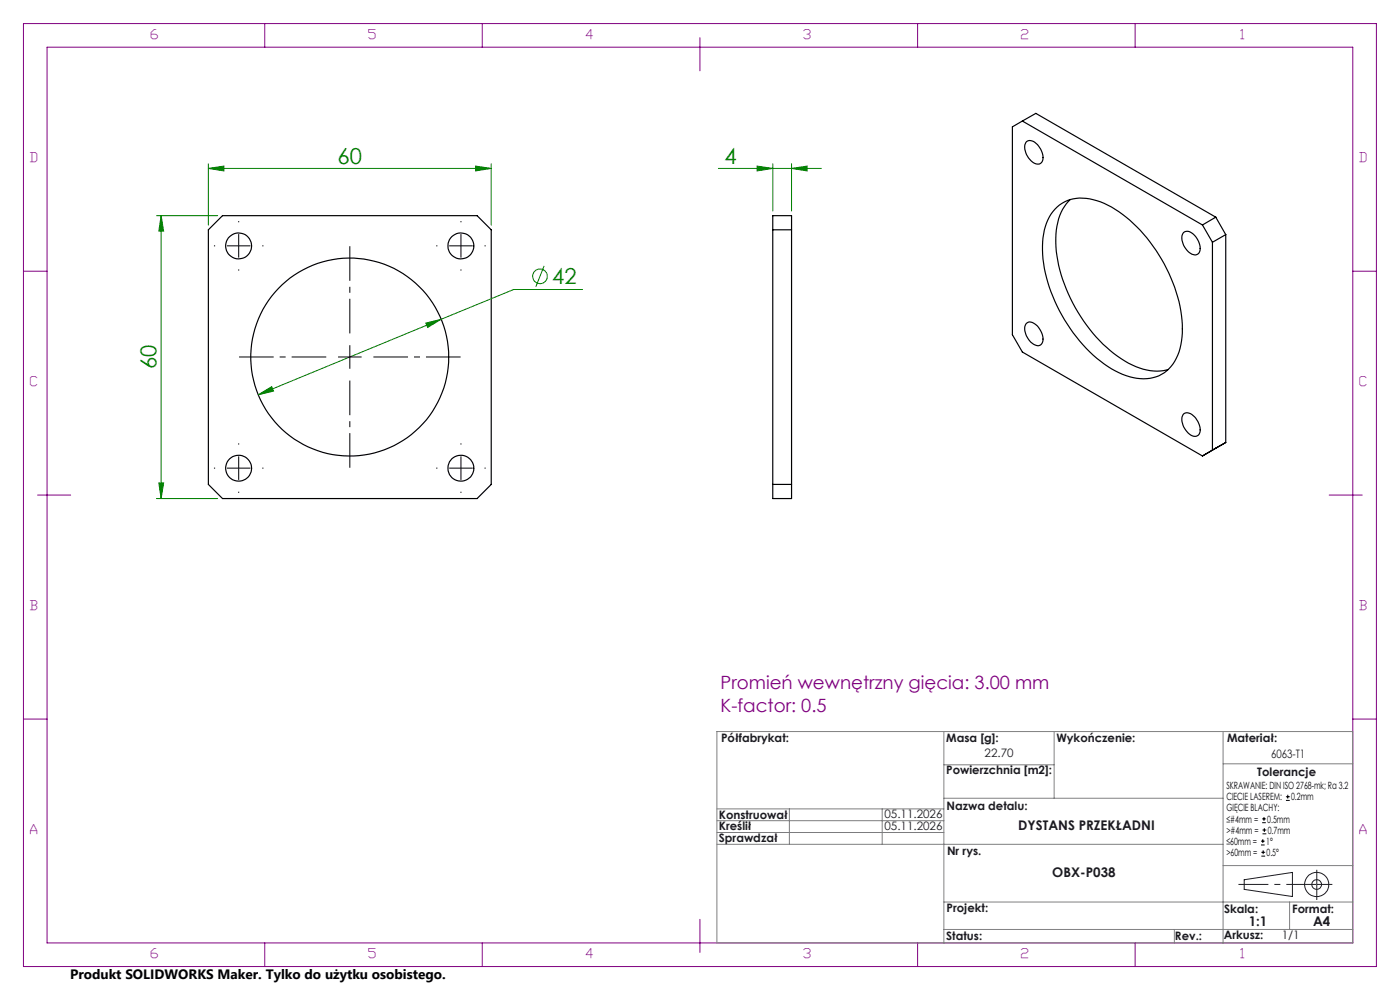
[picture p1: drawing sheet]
<svg xmlns="http://www.w3.org/2000/svg" width="297mm" height="210mm" viewBox="0 0 297 210" stroke-linecap="round" stroke-linejoin="round" font-family="sans-serif">
<g fill="none" stroke="#000" stroke-width=".25">
<path d="M216.9 25.7l-2.1 1.2v44.1l2.1 3.7 38.2 22 4.9-2.8M216.9 25.7l38.2 22M216.9 25.7l2.8-1.6 38.2 22M217.8 30a1.94 1.94 0 0 1 2.5 1 3.2 3.2 0 0 1 .6 3.5 1.71 1.71 0 0 1-2.5-.7 3.1 3.1 0 0 1-.6-3.8zM44.2 48.7l3-3h54l3 3v54.1l-3 3h-54l-3-3zM163.9 45.7h4v60.1h-4zM163.9 48.7h4M223.8 44.4a8.1 8.1 0 0 1 8.9-1.8 25.6 25.6 0 0 1 12.6 10.5 31.1 31.1 0 0 1 5.5 17.6 10.6 10.6 0 0 1-3.8 8.4 9.6 9.6 0 0 1-9.7-.1 30.9 30.9 0 0 1-13.9-16.1 23 23 0 0 1-1.6-14.8l.8-2.1zM227 42.4a11.4 11.4 0 0 0-3 9 32.9 32.9 0 0 0 14.6 25.2 11.7 11.7 0 0 0 9.2 1.8M251.1 49.3a1.87 1.87 0 0 1 2.6 .9 2.81 2.81 0 0 1 .4 3.7 2.05 2.05 0 0 1-2.6-1.2 2.95 2.95 0 0 1-.4-3.4zM255.1 47.7l2.1 3.7M257.2 51.4v44.1l2.8-1.6"/>
<path d="M257.9 46.1l-2.8 1.6M257.9 46.1l2.1 3.7M260 49.8l-2.8 1.6M260 49.8v44.1M217.8 68.6a1.87 1.87 0 0 1 2.5 .9 2.81 2.81 0 0 1 .5 3.7 2.27 2.27 0 0 1-2.8-1.6 2.66 2.66 0 0 1-.2-3zM251.1 87.8a1.96 1.96 0 0 1 2.6 .9 3.2 3.2 0 0 1 .6 3.5 1.71 1.71 0 0 1-2.5-.7 3.1 3.1 0 0 1-.7-3.7zM163.9 102.8h4"/>
<circle cx="50.6" cy="52.2" r="2.74"/>
<circle cx="97.8" cy="52.2" r="2.74"/>
<circle cx="74.2" cy="75.7" r="21"/>
<circle cx="50.6" cy="99.3" r="2.75"/>
<circle cx="97.8" cy="99.3" r="2.75"/>
</g>
<path d="M44.2 35.7l3.3-.5v1.1zM44.2 34.7v13.1M44.2 35.7h60M104.2 34.7v13.1" fill="none" stroke="#008000" stroke-width=".21"/>
<g fill="none" stroke="#191924" stroke-width=".21">
<path d="M263.9 186.6l10.3-1.5v5.1l-10.3-1.5z"/>
<circle cx="279.3" cy="187.6" r="1.03"/>
<circle cx="279.3" cy="187.6" r="2.57"/>
</g>
<path d="M279.3 187.6h-16.7" fill="none" stroke="#191924" stroke-width=".21" stroke-dasharray="6.3 1.3 1.3 1.3" stroke-dashoffset="-.1" stroke-linecap="butt"/>
<path d="M279.3 187.6h3.3M279.3 187.6v3.3M279.3 187.6v-3.1" fill="none" stroke="#191924" stroke-width=".21" stroke-dasharray="6.3 1.3 1.3 1.3" stroke-linecap="butt"/>
<g fill="none" stroke="#800080" stroke-width=".21">
<path d="M5 5h287v200h-287zM10 10h277v190h-277zM56.2 5v5M102.3 5v5M148.5 8v7M194.7 5v5M240.8 5v5M5 57.5h5M287 57.5h5M8 105h7M282 105h7M5 152.5h5"/>
<path d="M287 152.5h5M148.5 195v7M56.2 200v5M102.3 200v5M194.7 200v5M240.8 200v5"/>
</g>
<g fill="none" stroke="#808080" stroke-width=".21">
<path d="M152.1 155.2h134.9v44.8h-134.9zM200.2 155.2v44.8M223.6 155.2v14.1M259.5 155.2v44.8M152.1 176.6h48.1M152.1 174.1h48.1M152.1 171.6h48.1M152.1 179.1h107.4M167.5 171.6v7.5M187.1 171.6v7.5M200.2 169.3h59.3M200.2 162.2h23.4"/>
<path d="M259.5 162h27.5M200.2 197.2h86.8M200.2 191.3h86.8M249.1 197.2v2.8M259.5 183.6h27.5M273.6 191.3v5.9"/>
</g>
<path d="M44.2 35.7l3.3-.5v1.1z" fill="#008000"/>
<path d="M100.9 35.2l3.3 .5-3.3 .6z" fill="none" stroke="#008000" stroke-width=".21"/>
<path d="M100.9 35.2l3.3 .5-3.3 .6z" fill="#008000"/>
<path d="M33.2 45.7h13M34.2 45.7l.5 3.3h-1zM34.2 45.7v60.1M33.2 105.8h13" fill="none" stroke="#008000" stroke-width=".21"/>
<path d="M34.2 45.7l.5 3.3h-1z" fill="#008000"/>
<path d="M33.7 102.4h1l-.5 3.4z" fill="none" stroke="#008000" stroke-width=".21"/>
<path d="M33.7 102.4h1l-.5 3.4z" fill="#008000"/>
<g fill="none" stroke="#008000" stroke-width=".21">
<path d="M115.4 56.4l-1.7 4.4M123.6 61.4h-14.6l-54.2 22.3M54.8 83.7l2.8-1.7 .4 1z"/>
<circle cx="114.6" cy="58.6" r="1.55"/>
</g>
<path d="M54.8 83.7l2.8-1.7 .4 1z" fill="#008000"/>
<path d="M90.3 68.5l3.3-.8-2.9 1.8z" fill="none" stroke="#008000" stroke-width=".21"/>
<path d="M90.3 68.5l3.3-.8-2.9 1.8z" fill="#008000"/>
<path d="M152.4 35.7h21.9M160.6 35.2l3.3 .5-3.3 .6zM163.9 34.7v10.1M167.9 34.7v10.1" fill="none" stroke="#008000" stroke-width=".21"/>
<g fill="none" stroke="#000" stroke-width=".21" stroke-dasharray="15.2 1.3 1.3 1.3" stroke-linecap="butt">
<path d="M45.6 52.1h-.2M50.6 52.1v-2.5M50.6 52.1h-2.5M50.6 52.1v2.5M50.6 52.1h2.5M50.6 47.1v-.2M50.6 57.1v.3M55.6 52.1h.3M92.8 52.1h-.3M97.8 52.1v-2.5M97.8 52.1h-2.5M97.8 52.1v2.5"/>
<path d="M97.8 52.1h2.5M97.8 47.1v-.2M97.8 57.1v.3M102.8 52.1h.2M74.2 75.7v-2.5M74.2 75.7h-2.5M74.2 75.7v2.5M74.2 75.7h2.5M45.6 99.3h-.2M50.6 99.3v-2.5M50.6 99.3h-2.5M50.6 99.3v2.5"/>
<path d="M50.6 99.3h2.5M50.6 94.3v-.3M55.6 99.3h.3M92.8 99.3h-.3M97.8 99.3v-2.5M97.8 99.3h-2.5M97.8 99.3v2.5M97.8 99.3h2.5M97.8 94.3v-.3M102.8 99.3h.2M50.6 104.3v.2M97.8 104.3v.2"/>
</g>
<path d="M69.2 75.7h-18.5M74.2 70.7v-18.5M79.2 75.7h18.5M74.2 80.7v18.5" fill="none" stroke="#000" stroke-width=".21" stroke-dasharray="15.2 1.3 1.3 1.3" stroke-dashoffset="7.9" stroke-linecap="butt"/>
<path d="M160.6 35.2l3.3 .5-3.3 .6z" fill="#008000"/>
<path d="M167.9 35.7l3.3-.5v1.1z" fill="none" stroke="#008000" stroke-width=".21"/>
<path d="M167.9 35.7l3.3-.5v1.1z" fill="#008000"/>
<g fill="none" stroke="#000" stroke-width=".21">
<path d="M267.5 179.2h.8M267.5 178.4h.8M267.8 174.5h.7M267.8 173.7h.7M267.8 176.9h.8M267.8 176.1h.8M267.9 178v.8M268.1 173.3v.8M268.2 175.7v.8M272.8 169.8h.8M272.8 169h.8M273.2 168.6v.8"/>
<path d="M267.6 181.6h.8M267.6 180.8h.8M268 180.4v.8"/>
</g>
<g font-size="4.7" fill="#008000">
<text x="71.6" y="34.7">60</text>
<text x="153.7" y="34.7">4</text>
<text x="117.1" y="60.3">42</text>
<text x="33.2" y="78.3" transform="rotate(-90 33.2 78.3)">60</text>
</g>
<g font-size="3.9" fill="#800080">
<text x="152.9" y="146.1">Promień wewnętrzny gięcia: 3.00 mm</text>
<text x="152.9" y="151">K-factor: 0.5</text>
</g>
<text font-size="2.9" x="14.9" y="207.6">Produkt SOLIDWORKS Maker. Tylko do użytku osobistego.</text>
<g font-size="2.8" fill="#800080">
<text x="32" y="8.2">6</text>
<text x="78.2" y="8.2">5</text>
<text x="124.4" y="8.2">4</text>
<text x="170.5" y="8.2">3</text>
<text x="216.7" y="8.2">2</text>
<text x="263.2" y="8.2">1</text>
<text x="6.5" y="34.4">D</text>
<text x="288.5" y="34.4">D</text>
<text x="6.5" y="81.9">C</text>
<text x="288.5" y="81.9">C</text>
<text x="6.5" y="129.4">B</text>
<text x="288.5" y="129.4">B</text>
<text x="6.5" y="176.9">A</text>
<text x="288.5" y="176.9">A</text>
<text x="32" y="203.2">6</text>
<text x="78.2" y="203.2">5</text>
<text x="124.4" y="203.2">4</text>
<text x="170.5" y="203.2">3</text>
<text x="216.7" y="203.2">2</text>
<text x="263.2" y="203.2">1</text>
</g>
<g font-size="2.8" fill="#191924">
<text x="216" y="176">DYSTANS PRZEKŁADNI</text>
<text x="223.2" y="186">OBX-P038</text>
<text x="264.9" y="196.5">1:1</text>
<text x="278.6" y="196.5">A4</text>
</g>
<g font-size="2.5" fill="#191924">
<text x="153" y="157.5">Półfabrykat:</text>
<text x="200.7" y="157.5">Masa [g]:</text>
<text x="208.9" y="160.6">22.70</text>
<text x="224.1" y="157.5">Wykończenie:</text>
<text x="260.3" y="157.5">Materiał:</text>
<text x="269.7" y="160.8">6063-T1</text>
<text x="200.7" y="164.3">Powierzchnia [m2]:</text>
<text x="266.7" y="164.5">Tolerancje</text>
<text x="152.5" y="173.6">Konstruował</text>
<text x="187.6" y="173.5">05.11.2026</text>
<text x="200.8" y="171.9">Nazwa detalu:</text>
<text x="152.5" y="176">Kreślił</text>
<text x="152.5" y="178.5">Sprawdzał</text>
<text x="187.6" y="176">05.11.2026</text>
<text x="200.9" y="181.3">Nr rys.</text>
<text x="200.8" y="193.5">Projekt:</text>
<text x="259.7" y="193.6">Skala:</text>
<text x="274.1" y="193.6">Format:</text>
<text x="200.7" y="199.3">Status:</text>
<text x="249.3" y="199.3">Rev.:</text>
<text x="259.6" y="199.2">Arkusz:</text>
<text x="271.9" y="199.2">1/1</text>
</g>
<g font-size="2.1">
<text x="260.2" y="167.4">SKRAWANIE: DIN ISO 2768-mk; Ra 3.2</text>
<text x="260.2" y="172.1">GIĘCIE BLACHY:</text>
<text x="260.2" y="169.8">CIECIE LASEREM:</text>
<text x="273.9" y="169.8">0.2mm</text>
<text x="260.2" y="174.5">≤#4mm =</text>
<text x="260.2" y="176.9">&gt;#4mm =</text>
<text x="260.2" y="179.2">≤60mm =</text>
<text x="268.6" y="179.2">1°</text>
<text x="268.9" y="174.5">0.5mm</text>
<text x="268.9" y="176.9">0.7mm</text>
<text x="260.2" y="181.6">&gt;60mm =</text>
<text x="268.7" y="181.6">0.5°</text>
</g>
</svg>
